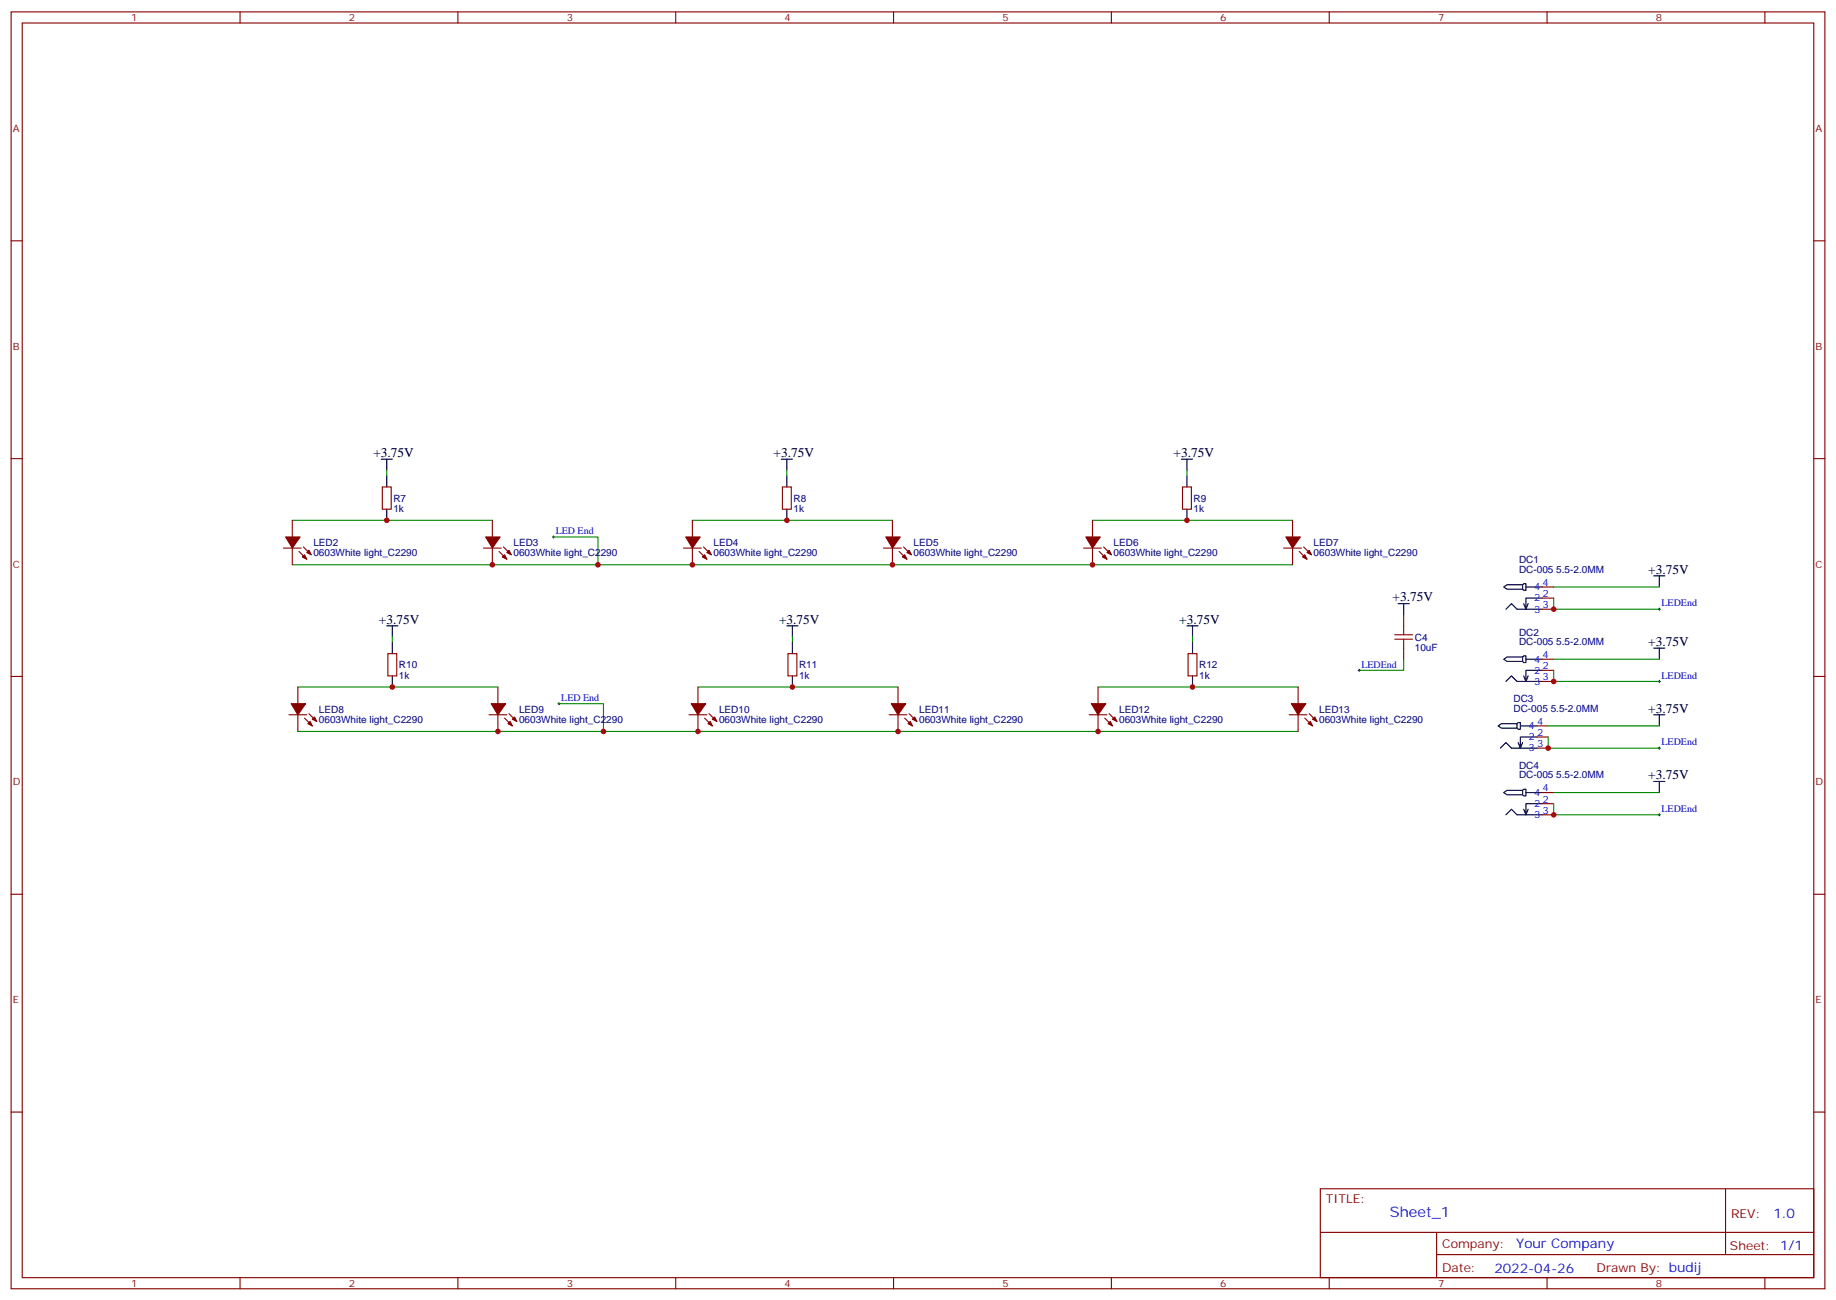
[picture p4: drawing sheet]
<svg xmlns="http://www.w3.org/2000/svg" width="583mm" height="413mm" viewBox="0 0 583 413" stroke-linecap="round" stroke-linejoin="round" font-family="sans-serif">
<g fill="none" stroke="#000" stroke-width=".32">
<path d="M175.3 170.5h.7M175.7 170.1v.7M526.3 193.4h.7M526.7 193v.7M431.1 212.8h.7M431.4 212.4v.7M526.3 216.3h.7M526.7 216v.7M177.1 223.4h.7M177.4 223v.7M526.3 237.5h.7M526.7 237.1v.7"/>
<path d="M526.3 258.7h.7M526.7 258.3v.7"/>
</g>
<g fill="none" stroke="#000" stroke-width=".35">
<path d="M121 145.8h3.5M122.8 145.8v3.5M122.8 151.1v3.5M248 145.8h3.5M249.8 145.8v3.5M249.8 151.1v3.5M375 145.8h3.5M376.8 145.8v3.5M376.8 151.1v3.5M122.8 161.6v3.6M249.8 161.6v3.6M376.8 161.6v3.6"/>
<path d="M122.8 198.7h3.5M124.5 198.7v3.5M249.8 198.7h3.5M251.5 198.7v3.5M376.8 198.7h3.5M378.5 198.7v3.5M443.8 191.6h3.5M445.6 191.6v3.6M477.3 186.3l1.1-.7h4.9v1.4h-4.9zM478 193.4l1.8-1.8 1.7 1.8h8.2M483.3 185.6l.4-.3h.7v2.1h-.7l-.4-.4M484.4 186.3h5.3"/>
<path d="M485.1 191.6l-.7 1.8M489.7 189.9h-5.3v3.5l-.7-1.8M524.9 182.8h3.6M526.7 182.8v3.5M124.5 204v3.5M124.5 214.6v3.5M251.5 204v3.5M251.5 214.6v3.5M378.5 204v3.5M378.5 214.6v3.5M477.3 209.3l1.1-.7h4.9v1.4h-4.9zM478 216.3l1.8-1.7 1.7 1.7h8.2"/>
<path d="M483.3 208.6l.4-.4h.7v2.1h-.7l-.4-.3M484.4 209.3h5.3M485.1 214.6l-.7 1.7M489.7 212.8h-5.3v3.5l-.7-1.7M524.9 205.7h3.6M526.7 205.7v3.6M475.5 230.4l1.1-.7h4.9v1.4h-4.9zM476.2 237.5l1.8-1.8 1.8 1.8h8.1M481.5 229.7l.4-.3h.7v2.1h-.7l-.4-.4M482.6 230.4h5.3M483.3 235.7l-.7 1.8M487.9 234h-5.3v3.5l-.7-1.8"/>
<path d="M524.9 226.9h3.6M526.7 226.9v3.5M477.3 251.6l1.1-.7h4.9v1.4h-4.9zM478 258.7l1.8-1.8 1.7 1.8h8.2M483.3 250.9l.4-.4h.7v2.2h-.7l-.4-.4M484.4 251.6h5.3M485.1 256.9l-.7 1.8M489.7 255.1h-5.3v3.6l-.7-1.8M524.9 248.1h3.6M526.7 248.1v3.5"/>
</g>
<g fill="none" stroke="#008700" stroke-width=".35">
<path d="M122.8 149.3v1.8M249.8 149.3v1.8M376.8 149.3v1.8M92.8 179.3h317.5M92.8 165.2h63.5M175.7 170.5h14.1v8.8M219.8 165.2h63.5M346.8 165.2h63.5M493.2 189.9v3.5h33.5M493.2 186.3h33.5M94.5 218.1h63.5M124.5 202.2v1.8"/>
<path d="M221.5 218.1h63.5M251.5 202.2v1.8M348.5 218.1h63.5M378.5 202.2v1.8M445.6 209.3v3.5h-14.2M493.2 212.8v3.5h33.5M493.2 209.3h33.5M94.5 232.2h317.5M177.4 223.4h14.2v8.8M491.4 234v3.5h35.3M491.4 230.4h35.3M493.2 255.1v3.6h33.5"/>
<path d="M493.2 251.6h33.5"/>
</g>
<g fill="none" stroke="#870000" stroke-width=".35">
<path d="M3.5 3.8h575.8v405.3h-575.8zM7.1 7.3h568.6v398.3h-568.6zM76.2 3.8v3.5M145.3 3.8v3.5M214.5 3.8v3.5M283.6 3.8v3.5M352.8 3.8v3.5M421.9 3.8v3.5M491.1 3.8v3.5M560.2 3.8v3.5M3.5 76.4h3.6M575.7 76.4h3.6"/>
<path d="M3.5 145.6h3.6M121.4 154.6h2.8v7h-2.8zM248.4 154.6h2.8v7h-2.8zM375.4 154.6h2.8v7h-2.8zM575.7 145.6h3.6M90 174h5.6M92.8 165.2v5.3M92.8 174v5.3M94.9 175l2.5 2.5M96.3 173.6l2.5 2.5M153.5 174h5.6M156.3 165.2v5.3"/>
<path d="M156.3 174v5.3M158.4 175l2.5 2.5M159.8 173.6l2.5 2.5M217 174h5.6M219.8 165.2v5.3M219.8 174v5.3M221.9 175l2.5 2.5M223.3 173.6l2.5 2.5M280.5 174h5.6M283.3 165.2v5.3M283.3 174v5.3M285.4 175l2.5 2.5"/>
<path d="M286.8 173.6l2.5 2.5M344 174h5.6M346.8 165.2v5.3M346.8 174v5.3M348.9 175l2.5 2.5M350.3 173.6l2.5 2.5M407.5 174h5.6M410.3 165.2v5.3M410.3 174v5.3M412.4 175l2.5 2.5M413.8 173.6l2.5 2.5M445.6 195.2v3.5"/>
<path d="M489.7 193.4h3.5M489.7 186.3h3.5M489.7 189.9h3.5M3.5 214.7h3.6M94.5 218.1v5.3M123.1 207.5h2.8v7.1h-2.8zM158 218.1v5.3M221.5 218.1v5.3M250.1 207.5h2.8v7.1h-2.8zM285 218.1v5.3M348.5 218.1v5.3M377.1 207.5h2.8v7.1h-2.8z"/>
<path d="M412 218.1v5.3M445.6 205.7v3.6M489.7 216.3h3.5M489.7 209.3h3.5M489.7 212.8h3.5M575.7 214.7h3.6M91.7 226.9h5.7M94.5 226.9v5.3M96.7 228l2.4 2.4M98.1 226.6l2.4 2.4M155.2 226.9h5.7M158 226.9v5.3"/>
<path d="M160.2 228l2.4 2.4M161.6 226.6l2.4 2.4M218.7 226.9h5.7M221.5 226.9v5.3M223.7 228l2.4 2.4M225.1 226.6l2.4 2.4M282.2 226.9h5.7M285 226.9v5.3M287.2 228l2.4 2.4M288.6 226.6l2.4 2.4M345.7 226.9h5.7M348.5 226.9v5.3"/>
<path d="M350.7 228l2.4 2.4M352.1 226.6l2.4 2.4M409.2 226.9h5.7M412 226.9v5.3M414.2 228l2.4 2.4M415.6 226.6l2.4 2.4M487.9 237.5h3.5M487.9 230.4h3.5M487.9 234h3.5M489.7 258.7h3.5M489.7 251.6h3.5M489.7 255.1h3.5"/>
<path d="M3.5 283.9h3.6M575.7 283.9h3.6M3.5 353h3.6M575.7 353h3.6M419.1 377.4h156.6v28.2h-156.6zM547.7 377.4v20.9M419.1 391.2h156.5M456 398.3h119.6M456 391.2v14.1M76.2 405.6v3.5M145.3 405.6v3.5M214.5 405.6v3.5"/>
<path d="M283.6 405.6v3.5M352.8 405.6v3.5M421.9 405.6v3.5M491.1 405.6v3.5M560.2 405.6v3.5"/>
</g>
<g fill="#870000" stroke="#870000" stroke-width=".35">
<path d="M96 176.8l.7-.7 .7 1.4z"/>
<path d="M98.1 174.7l.7 1.4-1.4-.7z"/>
<path d="M90.7 170.5h4.5l-2.4 3.5z"/>
<path d="M159.5 176.8l.7-.7 .7 1.4z"/>
<path d="M160.9 175.4l.7-.7 .7 1.4z"/>
<path d="M154.2 170.5h4.5l-2.4 3.5z"/>
<path d="M223 176.8l.7-.7 .7 1.4z"/>
<path d="M224.4 175.4l.7-.7 .7 1.4z"/>
<path d="M217.7 170.5h4.5l-2.4 3.5z"/>
<path d="M286.5 176.8l.7-.7 .7 1.4z"/>
<path d="M287.9 175.4l.7-.7 .7 1.4z"/>
<path d="M281.2 170.5h4.6l-2.5 3.5z"/>
<path d="M350 176.8l.7-.7 .7 1.4z"/>
<path d="M351.4 175.4l.7-.7 .7 1.4z"/>
<path d="M344.7 170.5h4.5l-2.4 3.5z"/>
<path d="M413.5 176.8l.7-.7 .7 1.4z"/>
<path d="M414.9 175.4l.7-.7 .7 1.4z"/>
<path d="M408.2 170.5h4.5l-2.4 3.5z"/>
<path d="M97.7 229.7l.7-.7 .7 1.4z"/>
<path d="M99.8 227.6l.7 1.4-1.4-.7z"/>
<path d="M92.4 223.4h4.6l-2.5 3.5z"/>
<path d="M161.2 229.7l.7-.7 .7 1.4z"/>
<path d="M162.6 228.3l.7-.7 .7 1.4z"/>
<path d="M155.9 223.4h4.6l-2.5 3.5z"/>
<path d="M224.7 229.7l.7-.7 .7 1.4z"/>
<path d="M226.1 228.3l.7-.7 .7 1.4z"/>
<path d="M219.4 223.4h4.6l-2.5 3.5z"/>
<path d="M288.2 229.7l.7-.7 .7 1.4z"/>
<path d="M289.6 228.3l.7-.7 .7 1.4z"/>
<path d="M282.9 223.4h4.6l-2.5 3.5z"/>
<path d="M351.7 229.7l.7-.7 .7 1.4z"/>
<path d="M353.1 228.3l.7-.7 .7 1.4z"/>
<path d="M346.4 223.4h4.6l-2.5 3.5z"/>
<path d="M415.2 229.7l.7-.7 .7 1.4z"/>
<path d="M416.6 228.3l.7-.7 .7 1.4z"/>
<path d="M409.9 223.4h4.6l-2.5 3.5z"/>
</g>
<path d="M445.6 198.7v2.8M442.7 202.9h5.7M442.7 201.5h5.7M445.6 202.9v2.8" fill="none" stroke="#a10000" stroke-width=".35"/>
<g fill="#c00">
<circle cx="189.8" cy="179.3" r=".88"/>
<circle cx="191.6" cy="232.2" r=".88"/>
<circle cx="122.8" cy="165.2" r=".88"/>
<circle cx="124.5" cy="218.1" r=".88"/>
<circle cx="249.8" cy="165.2" r=".88"/>
<circle cx="376.8" cy="165.2" r=".88"/>
<circle cx="251.5" cy="218.1" r=".88"/>
<circle cx="378.5" cy="218.1" r=".88"/>
<circle cx="156.3" cy="179.3" r=".88"/>
<circle cx="219.8" cy="179.3" r=".88"/>
<circle cx="283.3" cy="179.3" r=".88"/>
<circle cx="346.8" cy="179.3" r=".88"/>
<circle cx="348.5" cy="232.2" r=".88"/>
<circle cx="285" cy="232.2" r=".88"/>
<circle cx="221.5" cy="232.2" r=".88"/>
<circle cx="158" cy="232.2" r=".88"/>
<circle cx="493.2" cy="258.7" r=".88"/>
<circle cx="491.4" cy="237.5" r=".88"/>
<circle cx="493.2" cy="216.3" r=".88"/>
<circle cx="493.2" cy="193.4" r=".88"/>
</g>
<text font-size="4.6" fill="#00f" x="441.2" y="386.4">Sheet_1</text>
<g font-size="4.2">
<text x="118.5" y="145.1">+3.75V</text>
<text x="245.5" y="145.1">+3.75V</text>
<text x="372.5" y="145.1">+3.75V</text>
<text x="523.2" y="182.1">+3.75V</text>
<text x="442" y="190.9">+3.75V</text>
<text x="120.3" y="198">+3.75V</text>
<text x="247.3" y="198">+3.75V</text>
<text x="374.3" y="198">+3.75V</text>
<text x="523.2" y="205">+3.75V</text>
<text x="523.2" y="226.2">+3.75V</text>
<text x="523.2" y="247.4">+3.75V</text>
</g>
<g font-size="4.2" fill="#00f">
<text x="562.9" y="386.6">1.0</text>
<text x="481.3" y="396.2">Your Company</text>
<text x="474.4" y="404">2022-04-26</text>
</g>
<g font-size="3.9" fill="#800">
<text x="420.9" y="382">TITLE:</text>
<text x="549.5" y="386.6">REV:</text>
<text x="457.8" y="396.2">Company:</text>
<text x="549.1" y="396.8">Sheet: 1/1</text>
<text x="457.8" y="403.8">Date:</text>
<text x="506.8" y="403.9">Drawn By: budij</text>
</g>
<g font-size="3.2" fill="#800">
<text x="41.6" y="6.8">1</text>
<text x="110.8" y="6.8">2</text>
<text x="179.9" y="6.8">3</text>
<text x="249.1" y="6.8">4</text>
<text x="318.2" y="6.8">5</text>
<text x="387.3" y="6.8">6</text>
<text x="456.5" y="6.8">7</text>
<text x="525.6" y="6.8">8</text>
<text x="4.1" y="41.9">A</text>
<text x="576.3" y="41.9">A</text>
<text x="4.1" y="111">B</text>
<text x="576.3" y="111">B</text>
<text x="4.1" y="180.2">C</text>
<text x="576.3" y="180.2">C</text>
<text x="4.1" y="249.3">D</text>
<text x="576.3" y="249.3">D</text>
<text x="4.1" y="318.5">E</text>
<text x="576.3" y="318.5">E</text>
<text x="41.6" y="408.6">1</text>
<text x="110.8" y="408.6">2</text>
<text x="179.9" y="408.6">3</text>
<text x="249.1" y="408.6">4</text>
<text x="318.2" y="408.6">5</text>
<text x="387.3" y="408.6">6</text>
<text x="456.5" y="408.6">7</text>
<text x="525.6" y="408.6">8</text>
</g>
<g font-size="3.2" fill="#000080">
<text x="124.9" y="159.2">R7</text>
<text x="251.9" y="159.2">R8</text>
<text x="378.9" y="159.2">R9</text>
<text x="124.9" y="162.5">1k</text>
<text x="251.9" y="162.5">1k</text>
<text x="378.9" y="162.5">1k</text>
<text x="99.5" y="173.3">LED2</text>
<text x="163" y="173.3">LED3</text>
<text x="226.5" y="173.3">LED4</text>
<text x="290" y="173.3">LED5</text>
<text x="353.5" y="173.3">LED6</text>
<text x="417" y="173.3">LED7</text>
<text x="99.5" y="176.5">0603White light_C2290</text>
<text x="163" y="176.5">0603White light_C2290</text>
<text x="226.5" y="176.5">0603White light_C2290</text>
<text x="290" y="176.5">0603White light_C2290</text>
<text x="353.5" y="176.5">0603White light_C2290</text>
<text x="417" y="176.5">0603White light_C2290</text>
<text x="482.2" y="178.8">DC1</text>
<text x="482.2" y="181.8">DC-005 5.5-2.0MM</text>
<text x="449.1" y="203.4">C4</text>
<text x="482.2" y="201.8">DC2</text>
<text x="449.1" y="206.5">10uF</text>
<text x="482.2" y="204.7">DC-005 5.5-2.0MM</text>
<text x="126.6" y="215.4">1k</text>
<text x="126.6" y="212.2">R10</text>
<text x="253.6" y="215.4">1k</text>
<text x="253.6" y="212.2">R11</text>
<text x="380.6" y="215.4">1k</text>
<text x="380.6" y="212.2">R12</text>
<text x="101.2" y="226.2">LED8</text>
<text x="164.7" y="226.2">LED9</text>
<text x="228.2" y="226.2">LED10</text>
<text x="291.7" y="226.2">LED11</text>
<text x="355.2" y="226.2">LED12</text>
<text x="418.7" y="226.2">LED13</text>
<text x="480.4" y="225.9">DC-005 5.5-2.0MM</text>
<text x="480.4" y="222.9">DC3</text>
<text x="101.2" y="229.4">0603White light_C2290</text>
<text x="164.7" y="229.4">0603White light_C2290</text>
<text x="228.2" y="229.4">0603White light_C2290</text>
<text x="291.7" y="229.4">0603White light_C2290</text>
<text x="355.2" y="229.4">0603White light_C2290</text>
<text x="418.7" y="229.4">0603White light_C2290</text>
<text x="482.2" y="244.1">DC4</text>
<text x="482.2" y="247.1">DC-005 5.5-2.0MM</text>
</g>
<g font-size="3.2" fill="#00f">
<text x="176.4" y="169.6">LED End</text>
<text x="489.7" y="186">4</text>
<text x="486.9" y="187.4">4</text>
<text x="486.9" y="190.9">2</text>
<text x="489.7" y="189.5">2</text>
<text x="486.9" y="194.5">3</text>
<text x="489.7" y="193">3</text>
<text x="527.4" y="192.5">LEDEnd</text>
<text x="489.7" y="208.9">4</text>
<text x="432.2" y="211.9">LEDEnd</text>
<text x="486.9" y="210.3">4</text>
<text x="486.9" y="213.9">2</text>
<text x="489.7" y="216">3</text>
<text x="489.7" y="212.4">2</text>
<text x="527.4" y="215.4">LEDEnd</text>
<text x="486.9" y="217.4">3</text>
<text x="178.2" y="222.5">LED End</text>
<text x="485.2" y="231.5">4</text>
<text x="487.9" y="230.1">4</text>
<text x="487.9" y="233.6">2</text>
<text x="485.2" y="238.5">3</text>
<text x="485.2" y="235">2</text>
<text x="487.9" y="237.1">3</text>
<text x="527.4" y="236.6">LEDEnd</text>
<text x="489.7" y="251.2">4</text>
<text x="486.9" y="252.7">4</text>
<text x="486.9" y="256.2">2</text>
<text x="489.7" y="254.8">2</text>
<text x="527.4" y="257.8">LEDEnd</text>
<text x="486.9" y="259.7">3</text>
<text x="489.7" y="258.3">3</text>
</g>
</svg>
